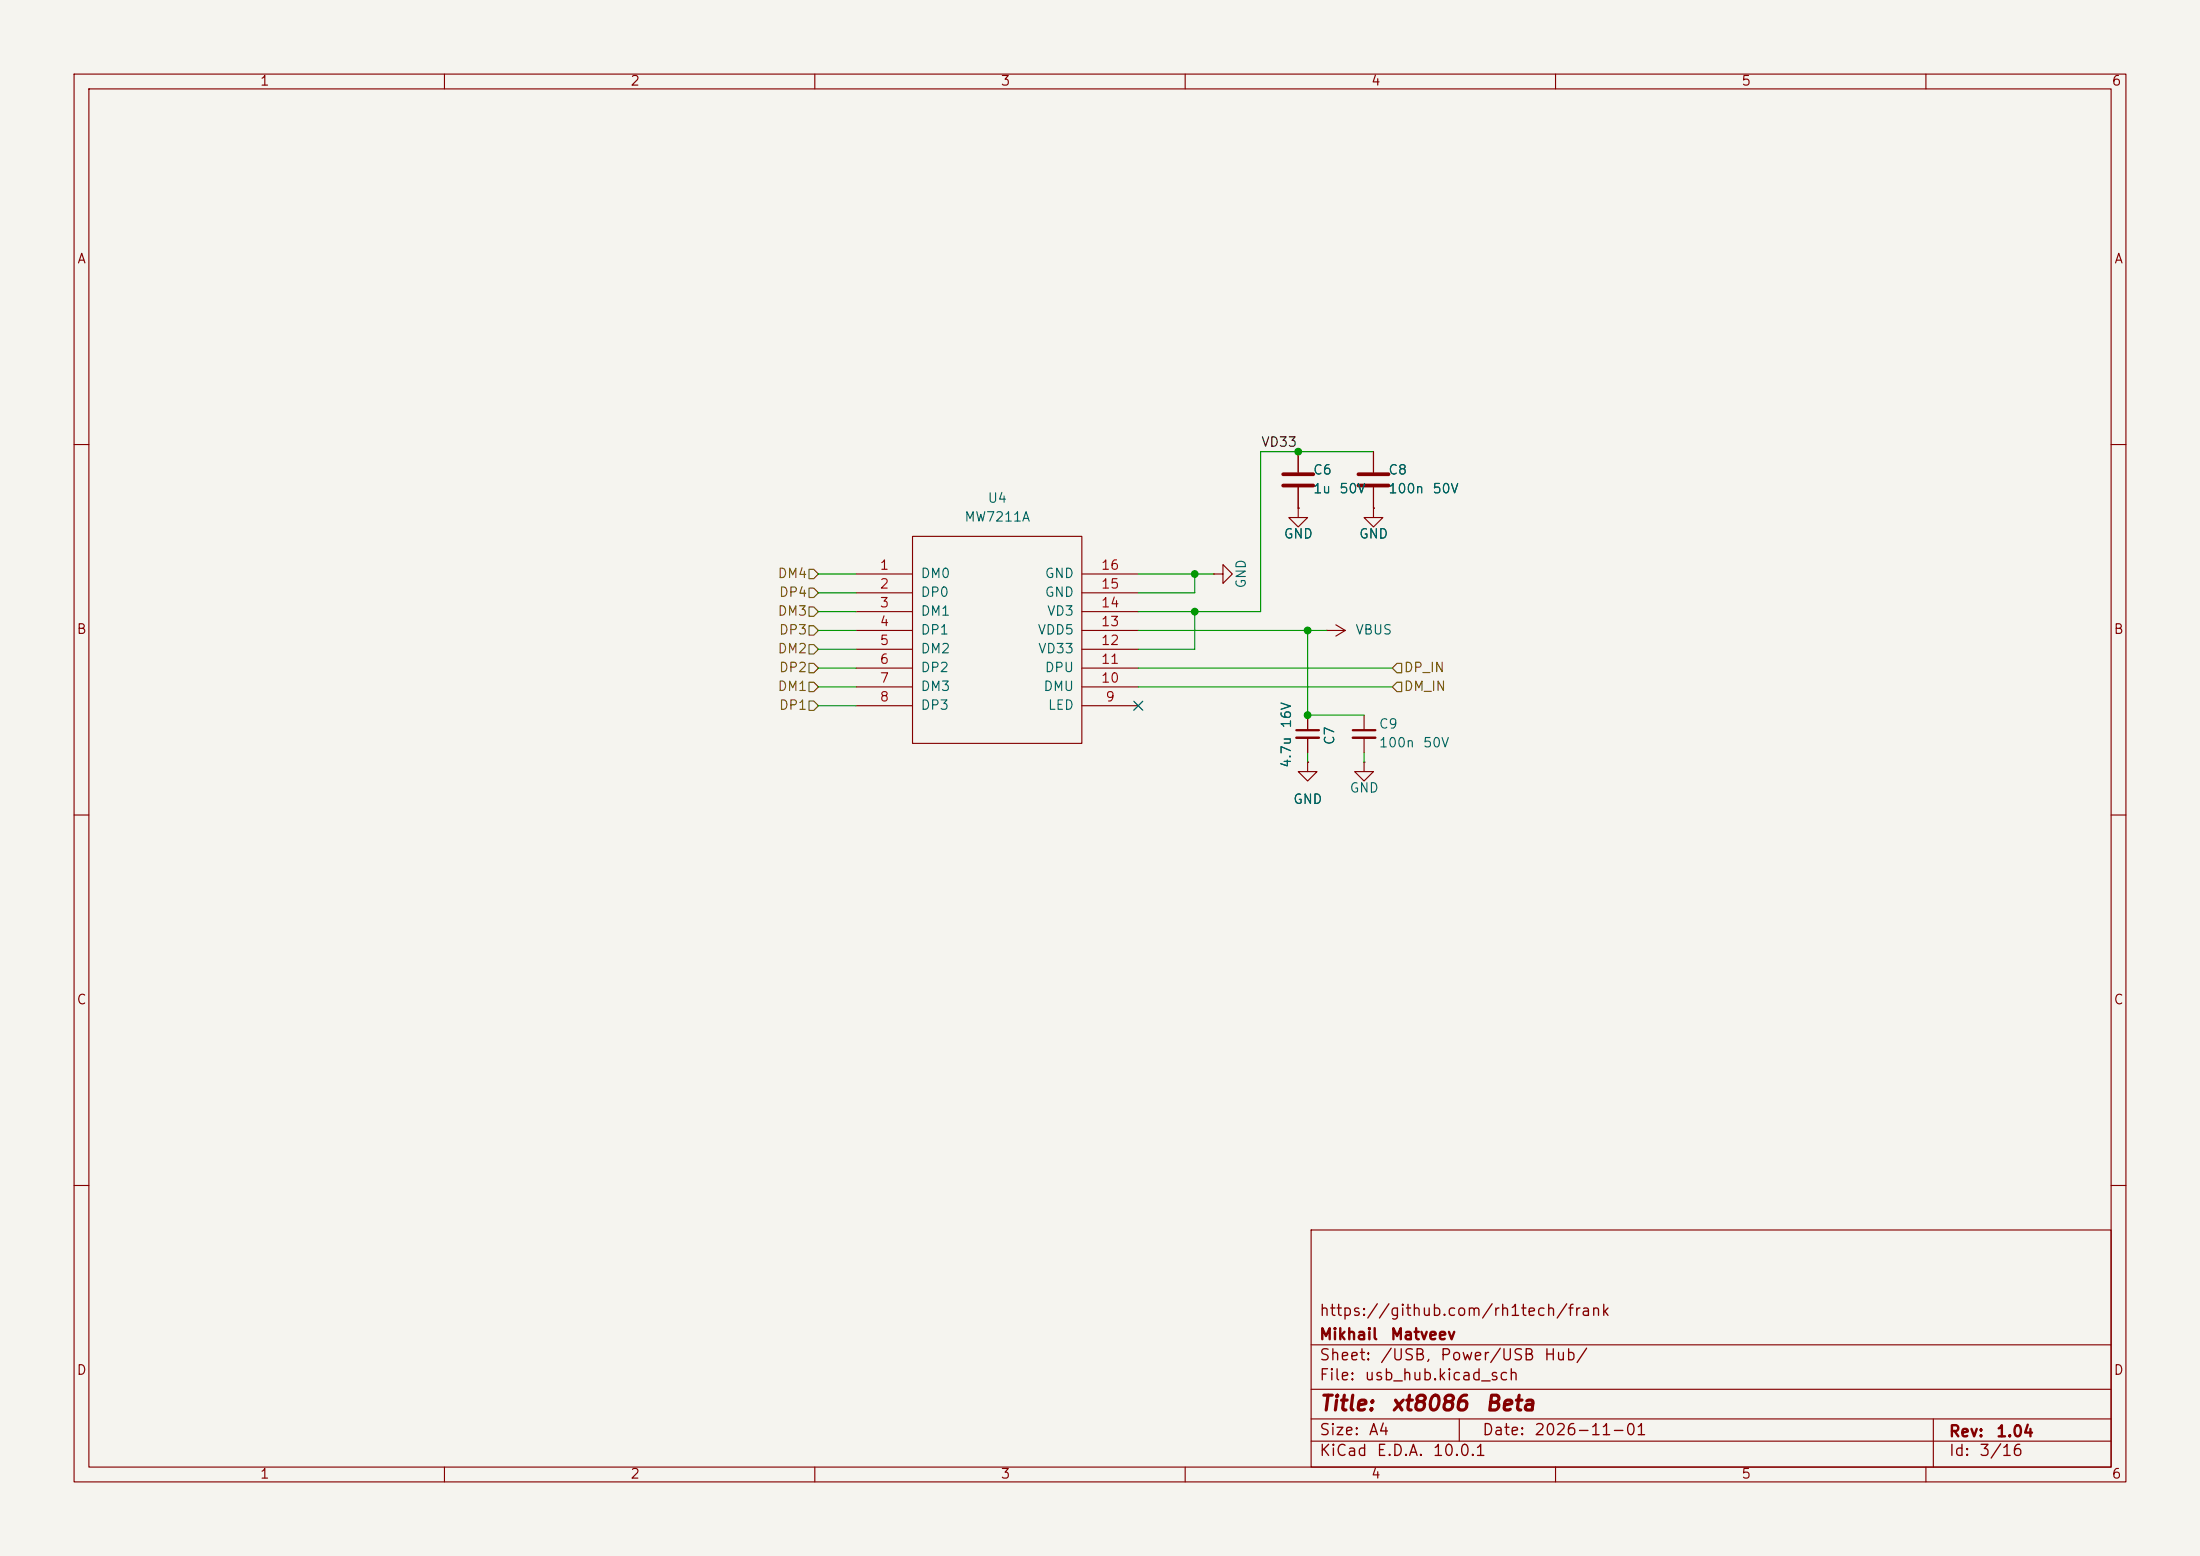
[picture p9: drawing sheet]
<svg xmlns="http://www.w3.org/2000/svg" width="297mm" height="210mm" viewBox="0 0 297 210" stroke-linecap="round" stroke-linejoin="round" font-family="sans-serif">
<path d="M0 0h297v210h-297z" fill="#f5f4ef" stroke="#f5f4ef" stroke-width=".14"/>
<g fill="none" stroke="#840000" stroke-width=".15">
<path d="M10 10h277v190h-277zM12 12h273v186h-273zM60 10v2M110 10v2M160 10v2M210 10v2M260 10v2M10 60h2M115.6 77.5h7.6M123.2 72.4h22.8v27.9h-22.8zM146 77.5h7.7M163.8 77.5h1.3v-1.3l1.3 1.3-1.3 1.2v-1.2"/>
<path d="M163.8 77.5h.1M175.3 68.6v1.3h1.2l-1.2 1.2-1.3-1.2h1.3M175.3 68.6h.1M175.3 61v2.8M175.3 65.8v2.8M185.4 68.6v1.3h1.3l-1.3 1.2-1.3-1.2h1.3M185.4 68.6h.1M185.4 61v2.8M185.4 65.8v2.8M285 60h2M115.6 80h7.6M115.6 82.6h7.6"/>
<path d="M115.6 85.1h7.6M115.6 87.6h7.6M115.6 90.2h7.6M115.6 92.7h7.6M115.6 95.3h7.6M146 80h7.7M146 82.6h7.7M146 85.1h7.7M146 87.6h7.7M146 90.2h7.7M146 92.7h7.7M146 95.3h7.7"/>
<path d="M176.5 96.5v2.1M176.5 99.6v2M179.1 85.1h.1M179.1 85.1h2.5M180.3 84.3l1.3 .8M181.6 85.1l-1.3 .8M184.1 96.5v2.1M184.1 99.6v2M10 110h2M176.5 102.9v1.2h1.3l-1.3 1.3-1.2-1.3h1.2M176.5 102.9h.1M184.1 102.9v1.2h1.3l-1.3 1.3-1.2-1.3h1.2"/>
<path d="M184.1 102.9h.1M285 110h2M10 160h2M177 166h108v32h-108zM285 160h2M60 198v2M110 198v2M160 198v2M177 194.5h108M177 191.5h108M177 187.5h108M177 181.5h108"/>
<path d="M197 191.5v3M210 198v2M260 198v2M261 191.5v6.5"/>
</g>
<path d="M173.2 64h4.1M173.2 65.5h4.1M183.4 64h4.1M183.4 65.5h4.1" fill="none" stroke="#840000" stroke-width=".51"/>
<path d="M175 98.6h3.1M182.6 98.6h3.1" fill="none" stroke="#840000" stroke-width=".3"/>
<path d="M175 99.6h3.1M182.6 99.6h3.1" fill="none" stroke="#840000" stroke-width=".33"/>
<path d="M109.2 76.8h.7l.6 .7-.6 .6h-.7zM109.2 79.4h.7l.6 .6-.6 .6h-.7zM109.2 89.5h.7l.6 .7-.6 .6h-.7zM109.2 92.1h.7l.6 .6-.6 .6h-.7zM109.2 84.5h.7l.6 .6-.6 .6h-.7zM109.2 87h.7l.6 .6-.6 .7h-.7zM109.2 81.9h.7l.6 .7-.6 .6h-.7zM109.2 94.6h.7l.6 .7-.6 .6h-.7zM188.6 92.1h.6v1.2h-.6l-.6-.6zM188.6 89.5h.6v1.3h-.6l-.6-.6z" fill="none" stroke="#725600" stroke-width=".15"/>
<g fill="none" stroke="#009600" stroke-width=".15">
<path d="M110.5 77.5h5.1M153.7 77.5h10.1M161.3 77.5v2.5h-7.6M185.4 61h-15.2v21.6h-16.5M110.5 90.2h5.1M110.5 80h5.1M110.5 92.7h5.1M110.5 85.1h5.1M110.5 82.6h5.1M110.5 87.6h5.1M110.5 95.3h5.1M153.7 90.2h34.3"/>
<path d="M153.7 92.7h34.3M153.7 85.1h25.4M161.3 82.6v5h-7.6M176.5 85.1v11.4h7.6M176.5 101.6v1.3M184.1 101.6v1.3"/>
</g>
<path d="M153.1 94.6l1.2 1.3M154.3 94.6l-1.2 1.3" fill="none" stroke="#000084" stroke-width=".15"/>
<g fill="#009600" stroke="#009600" stroke-width=".14">
<circle cx="161.3" cy="77.5" r=".46"/>
<circle cx="161.3" cy="82.6" r=".46"/>
<circle cx="176.5" cy="85.1" r=".46"/>
<circle cx="176.5" cy="96.5" r=".46"/>
<circle cx="175.3" cy="61" r=".46"/>
</g>
<g font-size="2" fill="#840000">
<text x="178" y="190.9">Title:</text>
<text x="187.7" y="190.9">xt8086</text>
<text x="200.4" y="190.9">Beta</text>
</g>
<g font-size="1.5" fill="#840000">
<text x="178" y="178">https://github.com/rh1tech/frank</text>
<text x="178" y="184">Sheet:</text>
<text x="178" y="181.2">Mikhail</text>
<text x="186.2" y="184">/USB,</text>
<text x="187.6" y="181.2">Matveev</text>
<text x="194.3" y="184">Power/USB</text>
<text x="208.3" y="184">Hub/</text>
<text x="178" y="186.7">File:</text>
<text x="184.1" y="186.7">usb_hub.kicad_sch</text>
<text x="178" y="196.9">KiCad</text>
<text x="178" y="194.1">Size:</text>
<text x="184.7" y="194.1">A4</text>
<text x="185.7" y="196.9">E.D.A.</text>
<text x="193.3" y="196.9">10.0.1</text>
<text x="200" y="194.1">Date:</text>
<text x="207" y="194.1">2026-11-01</text>
<text x="263" y="194.3">Rev:</text>
<text x="263" y="196.9">Id:</text>
<text x="267.1" y="196.9">3/16</text>
<text x="269.4" y="194.3">1.04</text>
</g>
<g font-size="1.3" fill="#840000">
<text x="35" y="11.9">1</text>
<text x="85" y="11.9">2</text>
<text x="135" y="11.9">3</text>
<text x="185" y="11.9">4</text>
<text x="235" y="11.9">5</text>
<text x="285" y="11.9">6</text>
<text x="10.3" y="35.9">A</text>
<text x="285.3" y="35.9">A</text>
<text x="10.3" y="85.9">B</text>
<text x="285.3" y="85.9">B</text>
<text x="10.3" y="135.9">C</text>
<text x="285.3" y="135.9">C</text>
<text x="10.3" y="185.9">D</text>
<text x="285.3" y="185.9">D</text>
<text x="35" y="199.9">1</text>
<text x="85" y="199.9">2</text>
<text x="135" y="199.9">3</text>
<text x="185" y="199.9">4</text>
<text x="235" y="199.9">5</text>
<text x="285" y="199.9">6</text>
</g>
<text font-size="1.3" fill="#0f0f0f" x="170.2" y="60.6">VD33</text>
<g font-size="1.3" fill="#006464">
<text x="177.2" y="64.4">C6</text>
<text x="187.3" y="64.4">C8</text>
<text x="130.1" y="70.7">MW7211A</text>
<text x="133.2" y="68.2">U4</text>
<text x="177.2" y="66.9">1u</text>
<text x="180.7" y="66.9">50V</text>
<text x="187.3" y="66.9">100n</text>
<text x="193.3" y="66.9">50V</text>
<text x="173.2" y="73">GND</text>
<text x="183.4" y="73">GND</text>
<text x="124.2" y="78.3">DM0</text>
<text x="124.2" y="80.9">DP0</text>
<text x="124.2" y="83.4">DM1</text>
<text x="141" y="80.9">GND</text>
<text x="141" y="78.3">GND</text>
<text x="141.3" y="83.4">VD3</text>
<text x="168.5" y="79.5" transform="rotate(-90 168.5 79.5)">GND</text>
<text x="124.2" y="86">DP1</text>
<text x="124.2" y="88.5">DM2</text>
<text x="140" y="86">VDD5</text>
<text x="140.1" y="88.5">VD33</text>
<text x="182.9" y="86">VBUS</text>
<text x="124.2" y="91">DP2</text>
<text x="124.2" y="93.6">DM3</text>
<text x="140.8" y="93.6">DMU</text>
<text x="141" y="91">DPU</text>
<text x="124.2" y="96.1">DP3</text>
<text x="141.4" y="96.1">LED</text>
<text x="174.6" y="98.4" transform="rotate(-90 174.6 98.4)">16V</text>
<text x="180.4" y="100.7" transform="rotate(-90 180.4 100.7)">C7</text>
<text x="186.1" y="98.7">C9</text>
<text x="186.1" y="101.2">100n</text>
<text x="192" y="101.2">50V</text>
<text x="174.6" y="103.7" transform="rotate(-90 174.6 103.7)">4.7u</text>
<text x="182.1" y="107.3">GND</text>
<text x="174.5" y="108.8">GND</text>
</g>
<g font-size="1.3" fill="#a90000">
<text x="118.7" y="77.2">1</text>
<text x="148.5" y="77.2">16</text>
<text x="118.7" y="79.8">2</text>
<text x="118.7" y="82.3">3</text>
<text x="148.5" y="82.3">14</text>
<text x="148.5" y="79.8">15</text>
<text x="118.7" y="84.8">4</text>
<text x="118.7" y="87.4">5</text>
<text x="118.7" y="89.9">6</text>
<text x="148.5" y="89.9">11</text>
<text x="148.5" y="87.4">12</text>
<text x="148.5" y="84.8">13</text>
<text x="118.7" y="92.5">7</text>
<text x="118.7" y="95">8</text>
<text x="148.5" y="92.5">10</text>
<text x="149.2" y="95">9</text>
</g>
<g font-size="1.3" fill="#725600">
<text x="104.9" y="78.3">DM4</text>
<text x="104.9" y="83.4">DM3</text>
<text x="105.1" y="80.9">DP4</text>
<text x="104.9" y="88.5">DM2</text>
<text x="105.1" y="86">DP3</text>
<text x="104.9" y="93.6">DM1</text>
<text x="105.1" y="91">DP2</text>
<text x="189.4" y="93.6">DM_IN</text>
<text x="189.4" y="91">DP_IN</text>
<text x="105.1" y="96.1">DP1</text>
</g>
</svg>
